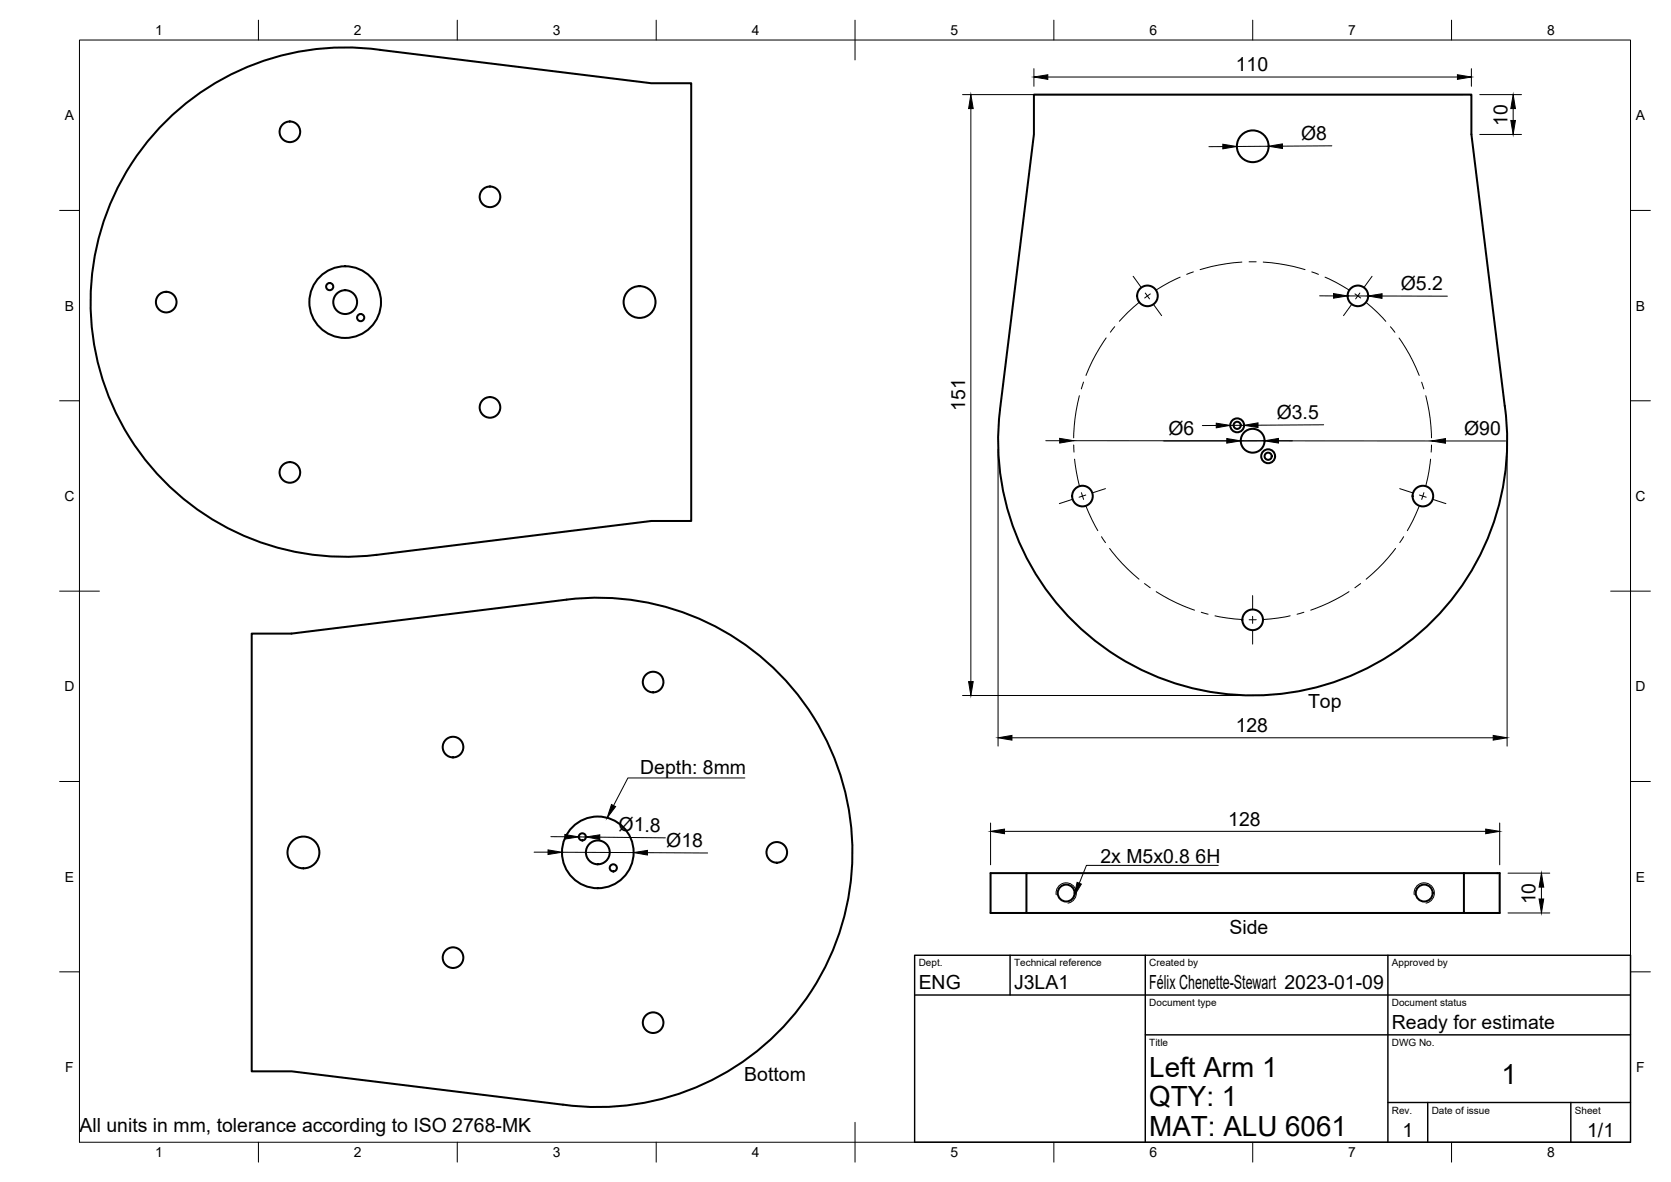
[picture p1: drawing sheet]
<svg xmlns="http://www.w3.org/2000/svg" width="420mm" height="297mm" viewBox="0 0 420 297" stroke-linecap="round" stroke-linejoin="round" font-family="sans-serif">
<!-- layer: Visible -->
<g fill="none" stroke="#000" stroke-width=".51">
<path d="M40.7 31.5a64 64 0 0 1 54.8-19l68.3 8.4h10v110h-10l-69.2 8.5a64 64 0 0 1-65.1-34.8 64 64 0 0 1 11.2-73.1zM251.5 102.9a64 64 0 0 0 63.9 71.9 64 64 0 0 0 63-72.8l-8.4-68.2v-10h-110v10l-8.6 69.1M142.5 150.7a64 64 0 0 1 71.8 64 64 64 0 0 1-72.8 62.9l-68.2-8.4h-10v-110h10l69.2-8.5M258.1 219.4h-9v10h119v-10M368.1 219.4h9v10h-9M368.1 219.4h-110v10"/>
<circle cx="72.9" cy="33.1" r="2.59"/>
<circle cx="315" cy="36.8" r="4"/>
<circle cx="123.2" cy="49.5" r="2.59"/>
<circle cx="41.8" cy="75.9" r="2.59"/>
<circle cx="82.9" cy="72" r=".9"/>
<circle cx="86.8" cy="75.9" r="3"/>
<circle cx="86.8" cy="75.9" r="9"/>
<circle cx="90.7" cy="79.8" r=".9"/>
<circle cx="160.8" cy="75.9" r="4"/>
<circle cx="288.5" cy="74.4" r="2.59"/>
<circle cx="341.4" cy="74.4" r="2.59"/>
<circle cx="72.9" cy="118.7" r="2.59"/>
<circle cx="123.2" cy="102.4" r="2.59"/>
<circle cx="311.1" cy="106.9" r="1.75"/>
<circle cx="311.1" cy="106.9" r=".9"/>
<circle cx="315" cy="110.8" r="3"/>
<circle cx="318.9" cy="114.7" r="1.75"/>
<circle cx="318.9" cy="114.7" r=".9"/>
<circle cx="272.2" cy="124.7" r="2.59"/>
<circle cx="357.8" cy="124.7" r="2.59"/>
<circle cx="315" cy="155.8" r="2.59"/>
<circle cx="164.2" cy="171.4" r="2.59"/>
<circle cx="113.9" cy="187.7" r="2.59"/>
<circle cx="76.3" cy="214.2" r="4"/>
<circle cx="146.4" cy="210.3" r=".9"/>
<circle cx="150.3" cy="214.2" r="9"/>
<circle cx="150.3" cy="214.2" r="3"/>
<circle cx="154.2" cy="218.1" r=".9"/>
<circle cx="195.3" cy="214.2" r="2.59"/>
<circle cx="268.1" cy="224.4" r="2.13"/>
<circle cx="358.1" cy="224.4" r="2.13"/>
<circle cx="113.9" cy="240.7" r="2.59"/>
<circle cx="164.2" cy="257" r="2.59"/>
</g>
<!-- layer: Visible Narrow -->
<path d="M265.6 224.9a2.56 2.56 0 0 1 2.1-3 2.56 2.56 0 0 1 2.9 2.1 2.56 2.56 0 0 1-2.1 3M355.6 224.9a2.56 2.56 0 0 1 2.1-3 2.56 2.56 0 0 1 2.9 2.1 2.56 2.56 0 0 1-2 3" fill="none" stroke="#000" stroke-width=".25"/>
<!-- layer: BORDER -->
<g fill="none" stroke="#000" stroke-width=".25">
<path d="M20 10.1h390v276.9h-390zM65 5.1v5M115 5.1v5M165 5.1v5M215 5.1v10M265 5.1v5M315 5.1v5M365 5.1v5M15 52.9h5M410 52.9h5M15 100.7h5M410 100.7h5"/>
<path d="M15 148.6h10M405 148.6h10M15 196.4h5M410 196.4h5M15 244.2h5M410 244.2h5M65 287v5M115 287v5M165 287v5M215 282.1v9.9M265 287v5M315 287v5"/>
<path d="M365 287v5"/>
</g>
<!-- layer: TITLEBLOCK -->
<path d="M230 240.1h180v46.9h-180zM230 250h180M254 240.1v9.9M288 240.1v46.9M349 240.1v46.9M288 260.1h122M349 277.1h61M359 277.1v9.9M395 277.1v9.9" fill="none" stroke="#000" stroke-width=".36"/>
<!-- layer: FD_Dimensions -->
<g fill="none" stroke="#000" stroke-width=".25">
<path d="M260 17.3v4.4M263.5 19.4h103M370 17.3v4.4M242 23.8h125.9M244.1 27.3v144M307.5 36.8l-3.5 .1M319 36.8h-8M334.9 36.6l-12.4 .1M372.1 33.8h10.5M372.1 23.8h10.5M380.5 27.3v3M331.8 74.3l3.5 .1"/>
<path d="M338.8 74.4h5.2M347.5 74.4h16.4M251 112.9v74.6M263 110.8h3.4M270 110.8h90M305.8 106.9h-3.5M308.5 110.8h-15.9M312.8 106.9h-3.5M332.8 106.8l-16.5 .1M363.5 110.8h15.1M378.9 112.9v74.6M242 174.8h70.8"/>
<path d="M254.4 185.4h121.1M134.3 214.2h3.5M138.5 210.3h3.5M141.3 214.2l18 .1M145.5 210.3h1.8M150.8 210.4l16.5 .2M162.8 214.3l15.1 .1M249.1 206.8v10.5M252.6 208.9h121M377.1 206.8v10.5M379.2 219.4h10.5M379.2 229.4h10.5"/>
<path d="M387.6 222.9v3"/>
</g>
<g fill="#000" stroke="#000" stroke-width=".25">
<path d="M260 19.4l3.5-.6v1.1zM366.5 18.8l3.5 .6-3.5 .5zM244.1 23.8l.6 3.5h-1.2zM307.5 36.2l3.5 .6-3.5 .6zM319 36.8l3.5-.6v1.1zM379.9 30.3h1.1l-.5 3.5zM380.5 23.8l.5 3.5h-1.1zM335.3 73.8l3.5 .6-3.5 .5zM344 74.4l3.5-.6v1.2zM266.4 110.2l3.6 .6-3.6 .5zM305.8 106.3l3.5 .6-3.5 .6zM308.5 110.2l3.5 .6-3.5 .6z"/>
<path d="M312.8 106.9l3.5-.6v1.1zM317.9 110.8l3.6-.6v1.1zM360 110.8l3.5-.6v1.2zM243.5 171.3h1.2l-.6 3.5zM251 185.4l3.4-.6v1.2zM375.5 184.8l3.4 .6-3.4 .6zM137.8 213.6l3.5 .6-3.5 .5zM142 209.7l3.5 .6-3.5 .6zM147.3 210.3l3.5-.5v1.2zM159.3 214.3l3.5-.6v1.2zM249.1 208.9l3.5-.5v1.1zM373.6 208.4l3.5 .5-3.5 .6z"/>
<path d="M387.6 219.4l.6 3.5h-1.2zM387 225.9h1.2l-.6 3.5z"/>
</g>
<!-- layer: Smart Centers -->
<g fill="none" stroke="#000" stroke-width=".25">
<path d="M284.9 69.4l2 2.8M286.4 76l-2.9 2.5-2 2.2M288 73.6l1 1.5M289.3 73.8l-1.5 1.1M290.1 76.5l2 2.8M296.7 69.6l-2.7 1.4-3.3 1.9M300.1 68.3l-1.7 .6M312.3 65.9l-5.8 .7-4.7 1.2M314.1 65.8h1.7M317.6 65.9l5.8 .7 4.7 1.2M329.8 68.3l1.7 .6M333.2 69.6l2.7 1.4 3.3 1.9"/>
<path d="M339.8 76.5l-2 2.8M340.7 73.8l1.4 1.1M341.9 73.6l-1 1.5M343.5 76l2.9 2.5 2 2.3M345 69.4l-2 2.8M271.4 99.4l-1.1 5.8-.3 4.8M272.4 96l-.5 1.7M278.1 84.9l-2.6 4.2-2.4 5.2M280.3 82.1l-1.1 1.4M349.6 82.1l1.1 1.4M351.8 84.9l2.6 4.2 2.4 5.2M357.5 96l.5 1.7"/>
<path d="M358.5 99.4l1.1 5.8 .3 4.8M270 111.8v1.8M270.2 115.4l1.2 6.7M359.7 115.4l-.4 3-.8 3.7M359.9 111.8v1.8M269.6 125.5l-3.2 1.1M271.9 123.8l.6 1.7M273 124.4l-1.7 .6M273 127.2l3 6.2M277 134.9l1 1.5M278 122.8l-3.3 1.1M279 137.8l3.1 3.7 4.3 4"/>
<path d="M350.9 137.8l-3.1 3.7-4.3 4M351.9 122.8l3.3 1.1M352.9 134.9l-.9 1.5M356.8 127.2l-1.5 3.5-1.4 2.7M356.9 124.4l1.7 .6M358 123.8l-.5 1.7M360.3 125.5l3.3 1.1M287.8 146.6l1.4 1.1M290.7 148.7l5.1 2.8 4.6 1.8M302 153.9l1.8 .5M305.5 154.8l3 .5 3.8 .4M314.1 155.7h1.8"/>
<path d="M315 149.7v3.4M315 154.9v1.8M315 158.5v3.4M324.4 154.8l-3 .5-3.8 .4M327.9 153.9l-1.8 .5M339.2 148.7l-5.1 2.8-4.5 1.8M342.1 146.6l-1.4 1.1"/>
</g>
<!-- layer: Leaders -->
<path d="M153.8 202.2l1 .5-2.1 2.8z" fill="#000" stroke="#000" stroke-width=".25"/>
<path d="M187.3 195.5h-29.4l-3.6 6.9" fill="none" stroke="#000" stroke-width=".25"/>
<!-- layer: Hole Notes -->
<path d="M270.8 221.7l1.1 .5-1.8 3z" fill="#000" stroke="#000" stroke-width=".25"/>
<path d="M306.3 217.5h-33.1l-1.8 4.5" fill="none" stroke="#000" stroke-width=".25"/>
<g font-size="7">
<text x="289" y="270.6">Left Arm 1</text>
<text x="377.5" y="272.3">1</text>
<text x="289" y="278.1">QTY: 1</text>
<text x="289" y="285.5">MAT: ALU 6061</text>
</g>
<g font-size="4.9">
<text x="310.7" y="17.9">110</text>
<text x="327.2" y="35.2">Ø8</text>
<text x="379" y="31.7" transform="rotate(-90 379 31.7)">10</text>
<text x="352.2" y="72.9">Ø5.2</text>
<text x="242.7" y="103.2" transform="rotate(-90 242.7 103.2)">151</text>
<text x="321" y="105.3">Ø3.5</text>
<text x="293.8" y="109.3">Ø6</text>
<text x="368.2" y="109.3">Ø90</text>
<text x="328.9" y="177.9">Top</text>
<text x="310.7" y="183.9">128</text>
<text x="161" y="194.5">Depth: 8mm</text>
<text x="155.5" y="208.9" transform="rotate(1 155.5 208.9)">Ø1.8</text>
<text x="308.8" y="207.5">128</text>
<text x="167.5" y="212.8">Ø18</text>
<text x="276.7" y="216.8">2x M5x0.8</text>
<text x="300.6" y="216.8">6H</text>
<text x="386.1" y="227.3" transform="rotate(-90 386.1 227.3)">10</text>
<text x="309.1" y="234.7">Side</text>
<text x="231" y="248.5">ENG</text>
<text x="255" y="248.5">J3LA1</text>
<text x="289" y="248.5">Félix Chenette-Stewart 2023-01-09</text>
<text x="350" y="258.6">Ready for estimate</text>
<text x="187.2" y="271.7">Bottom</text>
<text x="20" y="284.4">All units in mm, tolerance according to ISO 2768-MK</text>
<text x="352.6" y="285.7">1</text>
<text x="399.1" y="285.7">1/1</text>
</g>
<g font-size="3.5">
<text x="39" y="8.8">1</text>
<text x="89" y="8.8">2</text>
<text x="139" y="8.8">3</text>
<text x="189" y="8.8">4</text>
<text x="239" y="8.8">5</text>
<text x="289" y="8.8">6</text>
<text x="339" y="8.8">7</text>
<text x="389" y="8.8">8</text>
<text x="16.3" y="30.2">A</text>
<text x="411.3" y="30.2">A</text>
<text x="16.3" y="78">B</text>
<text x="411.3" y="78">B</text>
<text x="16.2" y="125.9">C</text>
<text x="411.2" y="125.9">C</text>
<text x="16.2" y="173.7">D</text>
<text x="411.2" y="173.7">D</text>
<text x="16.3" y="221.6">E</text>
<text x="411.3" y="221.6">E</text>
<text x="16.4" y="269.4">F</text>
<text x="411.4" y="269.4">F</text>
<text x="39" y="290.8">1</text>
<text x="89" y="290.8">2</text>
<text x="139" y="290.8">3</text>
<text x="189" y="290.8">4</text>
<text x="239" y="290.8">5</text>
<text x="289" y="290.8">6</text>
<text x="339" y="290.8">7</text>
<text x="389" y="290.8">8</text>
</g>
<g font-size="2.5">
<text x="231" y="242.9">Dept.</text>
<text x="255" y="242.9">Technical reference</text>
<text x="289" y="242.9">Created by</text>
<text x="350" y="242.9">Approved by</text>
<text x="289" y="252.8">Document type</text>
<text x="350" y="252.8">Document status</text>
<text x="289" y="262.9">Title</text>
<text x="350" y="262.9">DWG No.</text>
<text x="350" y="279.9">Rev.</text>
<text x="360" y="279.9">Date of issue</text>
<text x="396" y="279.9">Sheet</text>
</g>
</svg>
